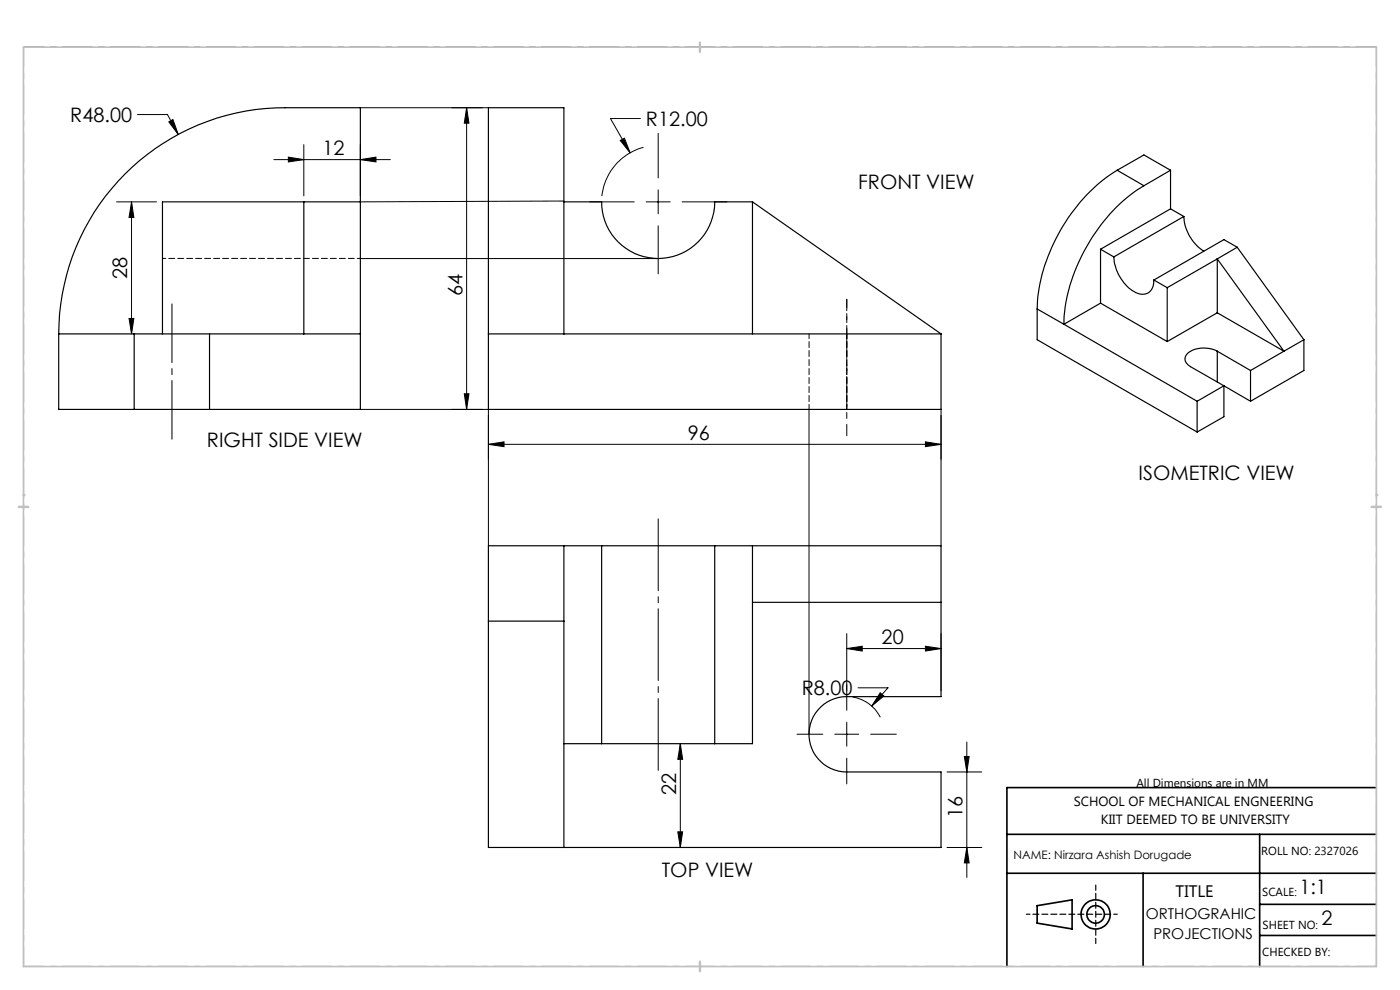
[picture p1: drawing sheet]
<svg xmlns="http://www.w3.org/2000/svg" width="297mm" height="210mm" viewBox="0 0 297 210" stroke-linecap="round" stroke-linejoin="round" font-family="sans-serif">
<g fill="none" stroke="#000" stroke-width=".35">
<path d="M213.6 177h78.4M267.2 177v28M292 167.1h-78.4v37.9M213.6 185.2h78.4M220 192.1l7.4-1.2v6.2l-7.4-1.3zM242.5 185.2v19.8M267.2 191.8h24.8M267.2 198.4h24.8"/>
<circle cx="232.4" cy="194" r="3.1"/>
<circle cx="232.4" cy="194" r="1.87"/>
</g>
<g fill="none" stroke="#000" stroke-width=".21">
<path d="M35.8 25.9l.9-.5 1.1 3.1zM61.2 33.3l3.3 .6-3.3 .5zM76.4 33.9l3.4-.6v1.1zM76.4 22.9h27.2M99 22.9l.5 3.2h-1zM131.6 29.8l.9-.5 1.2 3.1zM136.5 31.2a12 12 0 0 0-8.8 10.4M139.6 28.3v9.4M27.9 42.8l.5 3.3h-1zM76.4 54.8h63.2M119.6 42.6l-43.2 .2M125.1 42.8h9.4"/>
<path d="M137.1 42.8h5.1M139.6 40.3v5.1M139.6 47.9v10.2M144.7 42.8h9.5M27.4 67.5h1l-.5 3.3zM76.4 86.8h27.2v29M98.5 83.5h1l-.5 3.3zM103.6 94.3l3.3-.6v1zM171.6 86.8v68.9M196.3 93.7l3.3 .6-3.3 .4zM199.6 86.8v29M179.6 137.6l3.3-.5v1z"/>
<path d="M196.3 137.1l3.3 .5-3.3 .5zM144.3 157.8l.5 3.3h-1zM169.1 155.7h5.5M177.1 155.7h5.1M179.6 145.2v5.5M179.6 153.2v5.1M180.9 147.8a8.1 8.1 0 0 1 5.9 4.3M184.7 155.7h5.4M186.7 147l.8 .6-2.6 2.2zM143.8 176.5h1l-.5 3.3zM179.6 160.8v5.5M204.6 160.5h1l-.5 3.3z"/>
<path d="M205.1 179.8l.5 3.2h-1z"/>
</g>
<path d="M36.5 93.2v-28.7" fill="none" stroke="#000" stroke-width=".21" stroke-dasharray="15.2 1.3 1.3 1.3" stroke-dashoffset="2.8"/>
<path d="M139.6 164.1v-54.7" fill="none" stroke="#000" stroke-width=".21" stroke-dasharray="15.2 1.3 1.3 1.3" stroke-dashoffset="-.7"/>
<path d="M5 10h287M5 205h287" fill="none" stroke="#000" stroke-width=".21" stroke-dasharray="6.3 1.3 1.3 1.3" stroke-dashoffset="1.9"/>
<path d="M5 10v195M292 10v195" fill="none" stroke="#000" stroke-width=".21" stroke-dasharray="6.3 1.3 1.3 1.3" stroke-dashoffset="2.2"/>
<path d="M179.6 70.8v-7.3" fill="none" stroke="#000" stroke-width=".21" stroke-dasharray="6.3 1.3 1.3 1.3" stroke-dashoffset="4.6"/>
<path d="M179.6 63.5v28.9" fill="none" stroke="#000" stroke-width=".21" stroke-dasharray="6.3 1.3 1.3 1.3" stroke-dashoffset="3.9"/>
<path d="M217.7 193.9h19.3" fill="none" stroke="#000" stroke-width=".25" stroke-dasharray="1.3 .6" stroke-dashoffset=".5"/>
<path d="M232.5 187.7v12.4" fill="none" stroke="#000" stroke-width=".25" stroke-dasharray="1.3 .6" stroke-dashoffset=".2"/>
<path d="M292 167.1v37.9h-78.4" fill="none" stroke="#c0c0c0" stroke-width=".21"/>
<path d="M5 10h287v195h-287z" fill="none" stroke="#c0c0c0" stroke-width=".35"/>
<path d="M148.5 9v2M4 107.5h2M291 107.5h2M148.5 204v2" fill="none" stroke="#c0c0c0" stroke-width=".5"/>
<path d="M4.7 105a.25 .25 0 0 1 .5 0 .25 .25 0 0 1-.5 0zM291.7 105a.25 .25 0 0 1 .5 0 .25 .25 0 0 1-.5 0zM148.2 10a.25 .25 0 0 1 .5 0 .25 .25 0 0 1-.5 0zM148.2 205a.25 .25 0 0 1 .5 0 .25 .25 0 0 1-.5 0z" fill="#c0c0c0"/>
<g fill="none" stroke="#000" stroke-width=".21">
<path d="M29.2 24.3h6.3l2.3 4.2M58.1 33.9h24.7M64.5 30.7v10.8M76.4 30.7v10.8M95.8 22.9h6.5M99 22.9v63.9M135.9 25.1h-6.4l4.2 7.3M24.7 42.8h8.5M27.9 42.8v28M95.8 86.8h6.5M103.6 88.1v9.3M103.6 94.3h96"/>
<path d="M199.6 88.1v9.3M179.6 134.4v12.1M179.6 137.6h20M199.6 134.4v12.1M144.3 157.8v22M182 145.9h6.4l-3.5 3.9M205.1 157.4v28.7M200.9 179.8h7.4M200.9 163.8h7.4"/>
</g>
<g fill="#000">
<path d="M76.4 33.9l3.4-.6v1.1zM61.2 33.3l3.3 .6-3.3 .5zM196.3 137.1l3.3 .5-3.3 .5zM179.6 137.6l3.3-.5v1z"/>
<path d="M27.9 42.8l.5 3.3h-1zM27.4 67.5h1l-.5 3.3z"/>
<path d="M98.5 83.5h1l-.5 3.3zM99 22.9l.5 3.2h-1z"/>
<path d="M103.6 94.3l3.3-.6v1zM196.3 93.7l3.3 .6-3.3 .4zM131.6 29.8l2.1 2.6-1.2-3.1zM35.8 25.9l2 2.6-1.1-3.1zM186.7 147l-1.8 2.8 2.6-2.2z"/>
<path d="M144.3 157.8l.5 3.3h-1zM143.8 176.5h1l-.5 3.3z"/>
<path d="M205.1 179.8l.5 3.2h-1zM204.6 160.5h1l-.5 3.3z"/>
</g>
<g fill="none" stroke="#000" stroke-width=".25">
<path d="M237 36.1a37.8 37.8 0 0 0-16.5 25l-.3 1.8-.2 2.6M237 36.1l5.7 3.3M237 36.1l5.7-3.2 5.6 3.2M242.7 39.4a37.5 37.5 0 0 0-15.7 21.1 29.3 29.3 0 0 0-1.3 8.3M248.3 36.1l-5.6 3.3M248.3 36.1v8.2M64.5 42.8v28M76.4 42.8h-41.9v28M119.6 42.8h8a12 12 0 0 0 12 12 12 12 0 0 0 12-12h8M159.6 42.8v28M159.6 42.8l40 28M233.5 52.9v11.4"/>
<path d="M233.5 52.9l2.8 1.6M236.3 54.5a9 9 0 0 0 5.4 7.8 2.38 2.38 0 0 0 3.1-2.5v-.4M244.8 59.4l2.8 1.6M248.3 44.3l-14.8 8.6M248.3 44.3l2.8 1.6M251.1 45.9a9.2 9.2 0 0 0 4.3 7.4M251.1 45.9l-14.8 8.6M258.2 54.9l14.2 19.6-14.2-8.2M258.2 54.9v11.4M258.2 54.9l-10.6 6.1M262.5 52.4l-4.3 2.5M262.5 52.4l14.1 19.7"/>
<path d="M262.5 52.4l-2.9-1.6-14.8 8.6M12.5 70.8a48 48 0 0 1 48-47.9h15.9v63.9h-32M12.5 70.8v16h16M12.5 70.8h16M28.5 70.8h15.9M28.5 70.8v16M44.4 70.8h32M44.4 70.8v16M103.6 70.8v-47.9h16v47.9M103.6 70.8v16h96v-16M103.6 70.8h96M220 65.5v6.6l34 19.5"/>
<path d="M220 65.5l5.7 3.3M225.7 68.8l28.3 16.3M233.5 64.3l-7.8 4.5M233.5 64.3l14.1 8.2M247.6 61v11.5M258.2 74.5a5.7 5.7 0 0 0-6.5 .7 1.67 1.67 0 0 0 .9 2.6l7 4M258.2 66.3l-10.6 6.2M258.2 74.5l7.1 4.1M258.2 74.5v6.5M265.3 78.6v6.5M276.6 72.1l-11.3 6.5M276.6 72.1v6.5l-11.3 6.5"/>
<path d="M28.5 86.8h15.9M254 85.1v6.5M259.6 81.8l-5.6 3.3M259.6 81.8v6.6l-5.6 3.2M259.6 81.8l5.7 3.3M119.6 115.8v16M127.6 115.8h24M127.6 115.8h-24v16M127.6 115.8v42M151.6 115.8h48v32h-20a8 8 0 0 0-8 8 8 8 0 0 0 8 8h20v16h-96v-48M151.6 115.8v42M159.6 115.8v42h-8"/>
<path d="M103.6 131.8h16M119.6 131.8v48M159.6 127.8h40M119.6 157.8h8M127.6 157.8h24"/>
</g>
<path d="M171.6 70.8v16M179.6 86.8v-16" fill="none" stroke="#000" stroke-width=".21" stroke-dasharray="1.3 .6" stroke-dashoffset=".3"/>
<path d="M34.5 54.8h42" fill="none" stroke="#000" stroke-width=".21" stroke-dasharray="1.3 .6" stroke-dashoffset=".6"/>
<g font-size="4.2">
<text x="14.9" y="25.9">R48.00</text>
<text x="137" y="26.7">R12.00</text>
<text x="68.4" y="32.9">12</text>
<text x="182.1" y="40.1">FRONT VIEW</text>
<text x="27" y="59.3" transform="rotate(-90 27 59.3)">28</text>
<text x="98.1" y="62.8" transform="rotate(-90 98.1 62.8)">64</text>
<text x="43.9" y="94.9">RIGHT SIDE VIEW</text>
<text x="145.9" y="93.3">96</text>
<text x="241.6" y="101.9">ISOMETRIC VIEW</text>
<text x="187" y="136.6">20</text>
<text x="170.1" y="147.5">R8.00</text>
<text x="143.4" y="168.6" transform="rotate(-90 143.4 168.6)">22</text>
<text x="204.2" y="173.5" transform="rotate(-90 204.2 173.5)">16</text>
<text x="140.4" y="186.1">TOP VIEW</text>
<text x="275.7" y="189.6">1:1</text>
<text x="280.3" y="196.3">2</text>
</g>
<text font-size="3.5" x="249.4" y="190.4">TITLE</text>
<g font-size="3.2">
<text x="243.1" y="195">ORTHOGRAHIC</text>
<text x="244.7" y="199.2">PROJECTIONS</text>
</g>
<g font-size="2.8">
<text x="227.8" y="170.9">SCHOOL OF MECHANICAL ENGNEERING</text>
<text x="233.6" y="174.8">KIIT DEEMED TO BE UNIVERSITY</text>
</g>
<g font-size="2.5">
<text x="241.1" y="166.9">All Dimensions are in MM</text>
<text x="215" y="182.3">NAME: Nirzara Ashish Dorugade</text>
<text x="267.6" y="181.4">ROLL NO: 2327026</text>
<text x="267.8" y="190">SCALE:</text>
<text x="267.8" y="197">SHEET NO:</text>
<text x="267.8" y="202.9">CHECKED BY:</text>
</g>
</svg>
